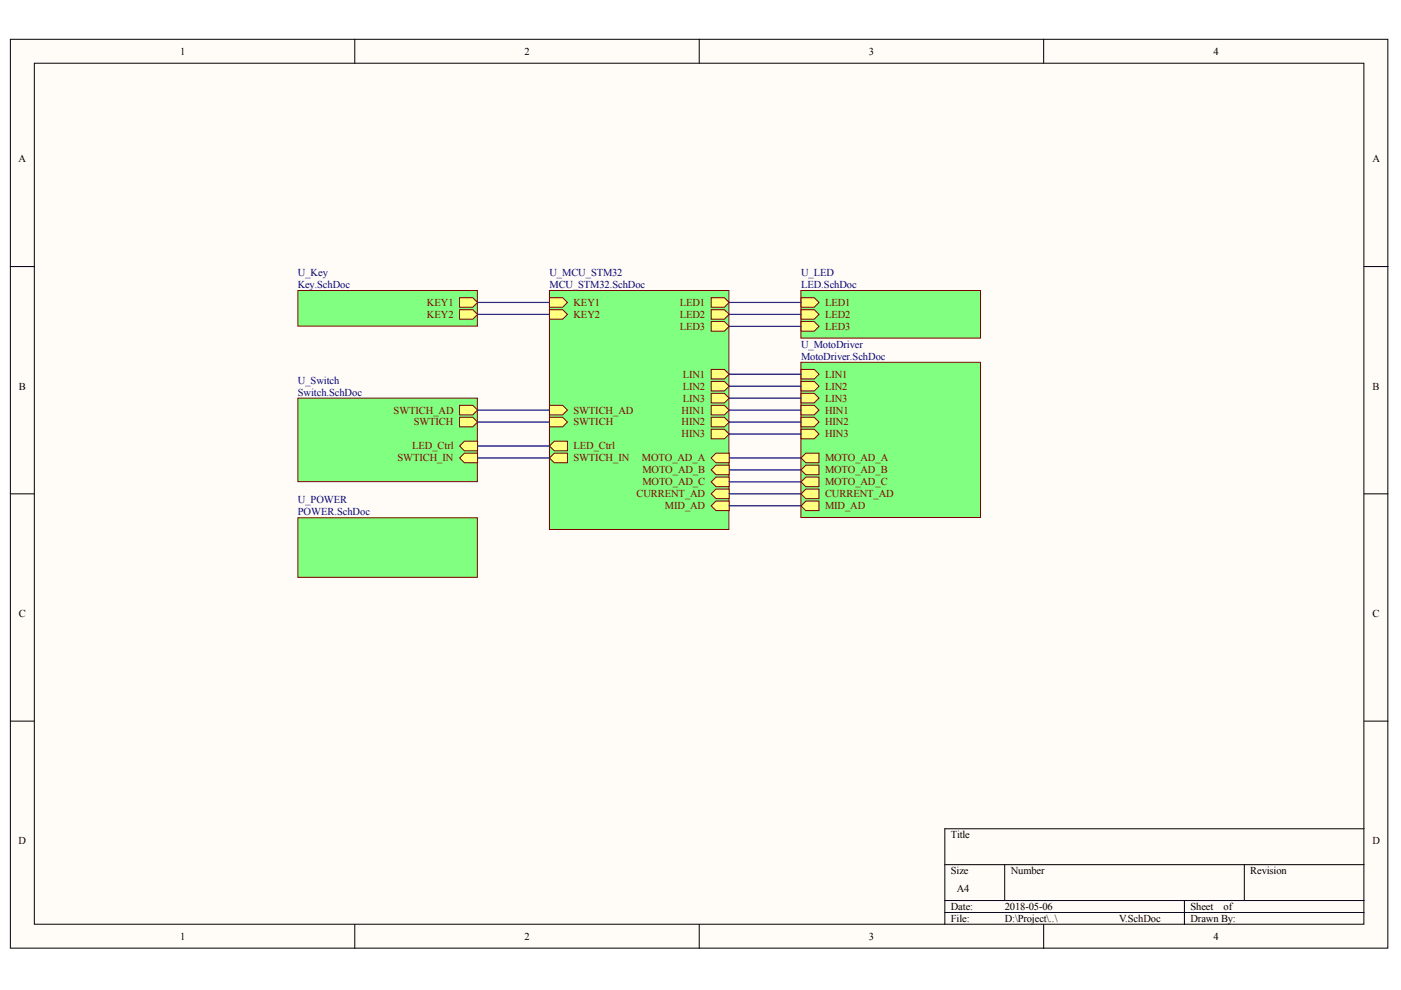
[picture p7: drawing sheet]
<svg xmlns="http://www.w3.org/2000/svg" width="297mm" height="210mm" viewBox="0 0 297 210" stroke-linecap="round" stroke-linejoin="round" font-family="sans-serif">
<g fill="#fffcf8" stroke="#000" stroke-width=".21">
<path d="M2.2 8.3h292v192.7h-292z"/>
<path d="M7.3 13.4h281.9v182.6h-281.9z"/>
</g>
<g fill="none" stroke="#000" stroke-width=".21">
<path d="M75.2 8.3v5.1M148.2 8.3v5.1M221.3 8.3v5.1M2.2 56.5h5.1M289.2 56.5h5.1M2.2 104.7h5.1M289.2 104.7h5.1M2.2 152.9h5.1M289.2 152.9h5.1M289.2 175.7h-88.9v20.3M75.2 196v5.1M148.2 196v5.1"/>
<path d="M200.3 183.3h88.9M200.3 190.9h88.9M200.3 193.5h88.9M213 183.3v7.6M221.3 196v5.1M251.1 190.9v5.1M263.8 183.3v7.6"/>
</g>
<path d="M63.2 61.6h38v7.5h-38z" fill="#80ff80" stroke="#800000" stroke-width=".21"/>
<g fill="#ffff80" stroke="#800000" stroke-width=".21">
<path d="M97.4 63.1h2.8l1.1 1-1.1 1h-2.8z" fill-rule="evenodd"/>
<path d="M97.4 65.6h2.8l1.1 1.1-1.1 1h-2.8z" fill-rule="evenodd"/>
</g>
<path d="M169.8 61.6h38.1v10.1h-38.1z" fill="#80ff80" stroke="#800000" stroke-width=".21"/>
<g fill="#ffff80" stroke="#800000" stroke-width=".21">
<path d="M169.8 63.1h2.8l1 1-1 1h-2.8z" fill-rule="evenodd"/>
<path d="M169.8 65.6h2.8l1 1.1-1 1h-2.8z" fill-rule="evenodd"/>
<path d="M169.8 68.2h2.8l1 1-1 1h-2.8z" fill-rule="evenodd"/>
</g>
<path d="M116.5 61.6h38v50.7h-38z" fill="#80ff80" stroke="#800000" stroke-width=".21"/>
<g fill="#ffff80" stroke="#800000" stroke-width=".21">
<path d="M150.8 97.1l1-1h2.8v2h-2.8z" fill-rule="evenodd"/>
<path d="M150.8 99.6l1-1h2.8v2h-2.8z" fill-rule="evenodd"/>
<path d="M150.8 102.2l1-1h2.8v2h-2.8z" fill-rule="evenodd"/>
<path d="M150.8 78.3h2.8l1 1-1 1.1h-2.8z" fill-rule="evenodd"/>
<path d="M150.8 80.9h2.8l1 1-1 1h-2.8z" fill-rule="evenodd"/>
<path d="M150.8 83.4h2.8l1 1-1 1h-2.8z" fill-rule="evenodd"/>
<path d="M150.8 85.9h2.8l1 1.1-1 1h-2.8z" fill-rule="evenodd"/>
<path d="M150.8 88.5h2.8l1 1-1 1h-2.8z" fill-rule="evenodd"/>
<path d="M150.8 91h2.8l1 1-1 1h-2.8z" fill-rule="evenodd"/>
<path d="M150.8 107.2l1-1h2.8v2.1h-2.8z" fill-rule="evenodd"/>
<path d="M150.8 104.7l1-1h2.8v2h-2.8z" fill-rule="evenodd"/>
<path d="M116.5 94.6l1-1.1h2.8v2.1h-2.8z" fill-rule="evenodd"/>
<path d="M116.5 85.9h2.8l1 1.1-1 1h-2.8z" fill-rule="evenodd"/>
<path d="M116.5 97.1l1-1h2.8v2h-2.8z" fill-rule="evenodd"/>
<path d="M116.5 88.5h2.8l1 1-1 1h-2.8z" fill-rule="evenodd"/>
<path d="M150.8 63.1h2.8l1 1-1 1h-2.8z" fill-rule="evenodd"/>
<path d="M150.8 65.6h2.8l1 1.1-1 1h-2.8z" fill-rule="evenodd"/>
<path d="M150.8 68.2h2.8l1 1-1 1h-2.8z" fill-rule="evenodd"/>
<path d="M116.5 63.1h2.8l1 1-1 1h-2.8z" fill-rule="evenodd"/>
<path d="M116.5 65.6h2.8l1 1.1-1 1h-2.8z" fill-rule="evenodd"/>
</g>
<path d="M169.8 76.8h38.1v32.9h-38.1z" fill="#80ff80" stroke="#800000" stroke-width=".21"/>
<g fill="#ffff80" stroke="#800000" stroke-width=".21">
<path d="M169.8 78.3h2.8l1 1-1 1.1h-2.8z" fill-rule="evenodd"/>
<path d="M169.8 80.9h2.8l1 1-1 1h-2.8z" fill-rule="evenodd"/>
<path d="M169.8 83.4h2.8l1 1-1 1h-2.8z" fill-rule="evenodd"/>
<path d="M169.8 85.9h2.8l1 1.1-1 1h-2.8z" fill-rule="evenodd"/>
<path d="M169.8 88.5h2.8l1 1-1 1h-2.8z" fill-rule="evenodd"/>
<path d="M169.8 91h2.8l1 1-1 1h-2.8z" fill-rule="evenodd"/>
<path d="M169.8 107.2l1.1-1h2.7v2.1h-2.7z" fill-rule="evenodd"/>
<path d="M169.8 104.7l1.1-1h2.7v2h-2.7z" fill-rule="evenodd"/>
<path d="M169.8 97.1l1.1-1h2.7v2h-2.7z" fill-rule="evenodd"/>
<path d="M169.8 99.6l1.1-1h2.7v2h-2.7z" fill-rule="evenodd"/>
<path d="M169.8 102.2l1.1-1h2.7v2h-2.7z" fill-rule="evenodd"/>
</g>
<path d="M63.2 84.4h38v17.7h-38z" fill="#80ff80" stroke="#800000" stroke-width=".21"/>
<g fill="#ffff80" stroke="#800000" stroke-width=".21">
<path d="M97.4 94.6l1.1-1.1h2.8v2.1h-2.8z" fill-rule="evenodd"/>
<path d="M97.4 85.9h2.8l1.1 1.1-1.1 1h-2.8z" fill-rule="evenodd"/>
<path d="M97.4 97.1l1.1-1h2.8v2h-2.8z" fill-rule="evenodd"/>
<path d="M97.4 88.5h2.8l1.1 1-1.1 1h-2.8z" fill-rule="evenodd"/>
</g>
<path d="M63.2 109.8h38v12.6h-38z" fill="#80ff80" stroke="#800000" stroke-width=".21"/>
<g fill="none" stroke="#000080" stroke-width=".25">
<path d="M101.3 64.1h15.2M101.3 66.7h15.2M154.6 64.1h15.2M154.6 66.7h15.2M154.6 69.2h15.2M154.6 79.3h15.2M101.3 97.1h15.2M101.3 87h15.2M101.3 89.5h15.2M101.3 94.6h15.2M154.6 97.1h15.2M154.6 99.6h15.2"/>
<path d="M154.6 81.9h15.2M154.6 84.4h15.2M154.6 87h15.2M154.6 89.5h15.2M154.6 92h15.2M154.6 102.2h15.2M154.6 107.2h15.2M154.6 104.7h15.2"/>
</g>
<g font-size="2.2">
<text x="38.2" y="11.6">1</text>
<text x="111.2" y="11.6">2</text>
<text x="184.2" y="11.6">3</text>
<text x="257.3" y="11.6">4</text>
<text x="4" y="34.4">A</text>
<text x="291" y="34.4">A</text>
<text x="4" y="82.6">B</text>
<text x="291" y="82.6">B</text>
<text x="4" y="130.8">C</text>
<text x="291" y="130.8">C</text>
<text x="4" y="179">D</text>
<text x="201.6" y="177.7">Title</text>
<text x="291" y="179">D</text>
<text x="201.6" y="185.3">Size</text>
<text x="214.3" y="185.3">Number</text>
<text x="265.1" y="185.3">Revision</text>
<text x="202.9" y="189.1">A4</text>
<text x="201.6" y="192.9">Date:</text>
<text x="201.6" y="195.5">File:</text>
<text x="213" y="192.9">2018-05-06</text>
<text x="213" y="195.5">D:\Project\..\</text>
<text x="237.3" y="195.5">V.SchDoc</text>
<text x="252.4" y="192.9">Sheet</text>
<text x="252.4" y="195.5">Drawn By:</text>
<text x="259.4" y="192.9">of</text>
<text x="38.2" y="199.3">1</text>
<text x="111.2" y="199.3">2</text>
<text x="184.2" y="199.3">3</text>
<text x="257.3" y="199.3">4</text>
</g>
<g font-size="2.2" fill="#000080">
<text x="63.2" y="58.5">U_Key</text>
<text x="116.5" y="58.5">U_MCU_STM32</text>
<text x="169.8" y="58.5">U_LED</text>
<text x="63.2" y="61">Key.SchDoc</text>
<text x="116.5" y="61">MCU_STM32.SchDoc</text>
<text x="169.8" y="61">LED.SchDoc</text>
<text x="169.8" y="73.7">U_MotoDriver</text>
<text x="169.8" y="76.3">MotoDriver.SchDoc</text>
<text x="63.2" y="81.3">U_Switch</text>
<text x="63.2" y="83.9">Switch.SchDoc</text>
<text x="63.2" y="106.7">U_POWER</text>
<text x="63.2" y="109.2">POWER.SchDoc</text>
</g>
<g font-size="2.2" fill="#800000">
<text x="90.5" y="64.8">KEY1</text>
<text x="121.6" y="64.8">KEY1</text>
<text x="144.1" y="64.8">LED1</text>
<text x="174.9" y="64.8">LED1</text>
<text x="90.5" y="67.4">KEY2</text>
<text x="121.6" y="67.4">KEY2</text>
<text x="144.1" y="67.4">LED2</text>
<text x="144.1" y="69.9">LED3</text>
<text x="174.9" y="67.4">LED2</text>
<text x="174.9" y="69.9">LED3</text>
<text x="144.7" y="80.1">LIN1</text>
<text x="144.7" y="82.6">LIN2</text>
<text x="174.9" y="80.1">LIN1</text>
<text x="174.9" y="82.6">LIN2</text>
<text x="83.5" y="87.7">SWTICH_AD</text>
<text x="121.6" y="87.7">SWTICH_AD</text>
<text x="144.5" y="87.7">HIN1</text>
<text x="144.7" y="85.1">LIN3</text>
<text x="174.9" y="85.1">LIN3</text>
<text x="174.9" y="87.7">HIN1</text>
<text x="87.4" y="95.3">LED_Ctrl</text>
<text x="87.7" y="90.2">SWTICH</text>
<text x="121.6" y="95.3">LED_Ctrl</text>
<text x="121.6" y="90.2">SWTICH</text>
<text x="144.5" y="90.2">HIN2</text>
<text x="144.5" y="92.7">HIN3</text>
<text x="174.9" y="90.2">HIN2</text>
<text x="174.9" y="92.7">HIN3</text>
<text x="84.3" y="97.8">SWTICH_IN</text>
<text x="121.6" y="97.8">SWTICH_IN</text>
<text x="136.1" y="97.8">MOTO_AD_A</text>
<text x="136.2" y="100.4">MOTO_AD_B</text>
<text x="174.9" y="97.8">MOTO_AD_A</text>
<text x="174.9" y="100.4">MOTO_AD_B</text>
<text x="134.9" y="105.4">CURRENT_AD</text>
<text x="136.2" y="102.9">MOTO_AD_C</text>
<text x="141" y="108">MID_AD</text>
<text x="174.9" y="108">MID_AD</text>
<text x="174.9" y="105.4">CURRENT_AD</text>
<text x="174.9" y="102.9">MOTO_AD_C</text>
</g>
</svg>
